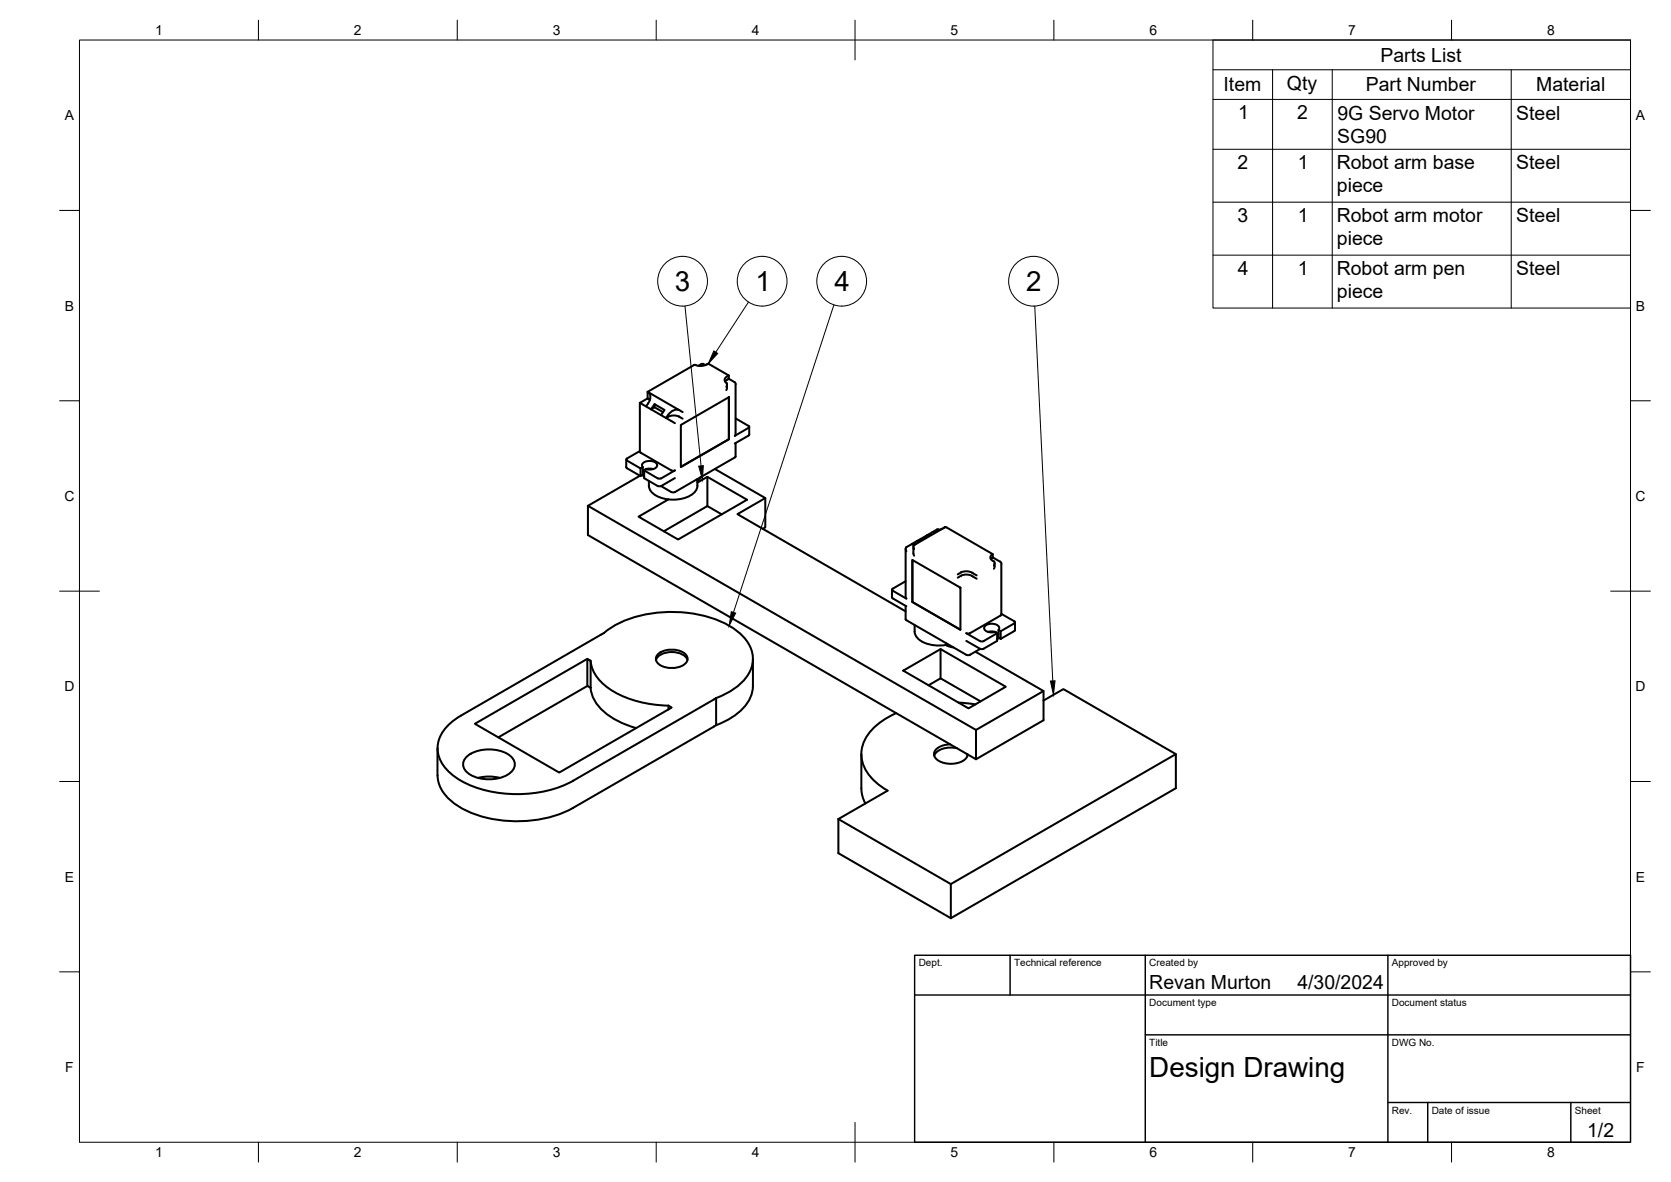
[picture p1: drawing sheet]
<svg xmlns="http://www.w3.org/2000/svg" width="420mm" height="297mm" viewBox="0 0 420 297" stroke-linecap="round" stroke-linejoin="round" font-family="sans-serif">
<!-- layer: Visible -->
<g fill="none" stroke="#000" stroke-width=".51">
<path d="M162.8 98.5l.2 .1M162.8 98.5v1.6M163 98.6h.1M163 98.5v.1M163 98.6a2.06 2.06 0 0 1-.1 2.8l-.5 .7M163 98.6l7.8 4.4a2.51 2.51 0 0 0-2.8 1.3l-.6 .7 .6-.2M174.8 91.7h.1M174.9 91.7l-.5 .1-11.6 6.7M174.9 91.7a3.9 3.9 0 0 0 3.3-.3l5.1 3v.8l1.3 .8M176.9 91.5l.4 .3M176.9 91.5l-.4-.1-.9 .5M182.8 94.6a.99 .99 0 0 0 0 1.8l-.2 .8"/>
<path d="M182.8 95.5l-.5 .4M182.8 96.6l-.2 1.4M183.3 95.2l-.5 .3M183.3 94.4l-.5 .2M183.3 99.8v10.6M184.7 96l.3 .5M185 96.5v12.8M160.9 113.5l.2 .3 7.7 4.4h.9l-3.7 2.1-.6-.1-3.4-2M160.9 113.4l-3.3 1.8-.1 .4 3.6 2.1 .5-.3v1.9l-.5 .3-3.6-2.1v-2M160.9 101.2l8.8 5.1M160.9 101.2v12.3M160.9 119.6l-13.1 7.5 97.6 56.3 17-9.7"/>
<path d="M161.1 117.7v1.9M161.5 119.4l.5 .3M161.6 117.4a1.03 1.03 0 0 1 .1-1.1 1.03 1.03 0 0 1 1-.4h1.1a1.17 1.17 0 0 1 1.3 1.4 2.55 2.55 0 0 1-2.6 .6l-.5 .3M162 118.2v2l3.7 2 .6-.1 3.4-2M162.8 100.1l.2 .1M162.8 100.1l-1.9 1.1M163 100.2h.1M163 100.2l.4 .4M164.3 117.9a2.73 2.73 0 0 0-2.7 .5M164.6 101.6l2.5 1.4-.9 1.3M164.6 101.6v.7l-.9 .6zM164.6 102.3l2.1 1.3"/>
<path d="M170.8 104.7l.8 .5M170.8 104.7l-1.5-.3-1.3 .3M170.8 103.1l.8 .5M170.8 103.1h.1M171.2 106.8l12.1-7v10.6l-12.1 7zM176.2 119.9l-.3 .5-.6 .5M177.9 119.8v7.4M179.7 117.9l12.7 7.3v7.3l-.6 .4M183.3 110.4l-12.1 6.9M184.8 115l-15.1 8.7-.9-.1-2.6-1.4M185 105.1l3.2 1.9M185 111.3v3.4"/>
<path d="M185 114.7l-.2 .2M185 109.3l-.2 .2M188.2 109.5l-3.4 1.9M188.2 107l.2 .2-.2 .3-3.4 2M188.4 107.3v1.9l-.2 .3M147.8 127.1v7.4l97.6 56.3 17-9.8v-7.3l-17.1-9.9M163.2 120.8a3.6 3.6 0 0 0 3 4.3 9.1 9.1 0 0 0 8.3-1.3l.8-1.1 .1-.7M175.3 121.3l2.6-1.5 9.9 5.8-17.3 10-10-5.8 7.6-4.3M175.3 120.4v1.7M181.5 129.3l-3.6-2.1-11 6.3M192.4 125.2l-7 4 42.3 24.4M227.7 137.9v12.3l.2 .2-3.6-2.1 .2-.4 3.2-1.8"/>
<path d="M229.7 137.4v1.7M229.7 139l.2 .7M229.8 137h.1M229.8 137l-.1 .4 .2 .6M229.8 137l.5-.5-1 .2 .5 .3M233.3 134.7l-.3-.1 .9-.3-2.5 1.4-.9 .3M235.6 133.1l-7.7 4.4a.79 .79 0 0 0 0 1M235.6 133l.5 .1M236.1 133.1l.1 .1M237.6 132.5l-7.8 4.5M237.6 132.5l-3.3 1.3M237.6 132.5h.1"/>
<path d="M237.6 132.5h.4M238 132.6l11.6 6.7v.8M249.5 139.3a.94 .94 0 0 0-.5 1 .94 .94 0 0 0 .9 .8M249.6 139.3h-.1M224.3 148.2v2.1l3.6 2.1M227.7 152.3l.1 3.4 4 2.4 11.2 6.5h.9l2.6-1.5M229.4 140.7l12.1 7v10.6l-12.1-7zM229.4 140.7v10.6M229.4 151.3l12.1 6.9M230 157.1a4 4 0 0 0 3.7 4.8l2 .3 2.2-.1M241.7 143.9l-.9 .4M241.7 144.7l-.9 .5"/>
<path d="M241.7 144.7a3.1 3.1 0 0 1 2.7 0M241.7 143.8l1.4-.2 1.3 .3M241.7 143.8h.1M243 159.1h.9M243 159.1l3.4 2h.9M244.4 144.7l1.2 .7M244.4 143.9l1.2 .7M248.4 158.8a2.73 2.73 0 0 1 2.7 .5M249.6 140.1l-.5 .4M249.6 140.1l1.9 1M249.9 141.1a.79 .79 0 0 1 0 1M250.1 141.5v.8"/>
<path d="M250.1 142.3l-.2 .6M250.7 159.1v2l-3.4 1.9M251.1 158.3v1.9l.5 .4M251.1 158.3l.5 .3M251.1 158.3a1.03 1.03 0 0 0-.1-1.1 1.03 1.03 0 0 0-1-.4h-1.1a1.17 1.17 0 0 0-1.4 1.4 2.55 2.55 0 0 0 2.7 .6l.5 .3-3.4 2M251.5 141.1l.3 .6M251.8 154.3l3.2 1.8 .2 .4-3.6 2.1v2M251.8 141.7v12.7M251.8 154.4l-.2 .3-7.7 4.4M255.2 156.4v2.1l-3.6 2.1M147.7 165.6l.8 .4v6.9l-.8-.5zM147.7 165.6l-28.3 16.3 21.2 12.2 28.3-16.3-.8-.5"/>
<path d="M147.7 172.4l-22.4 12.9M148.5 172.8a10.3 10.3 0 0 0 5.9 7.9l2.6 1.3 3 1M148.5 166a10.5 10.5 0 0 0 6 7.9 29 29 0 0 0 13.6 3.4M164.9 165.9a4.3 4.3 0 0 1 4.8-2 3.4 3.4 0 0 1 3.2 2M165.5 164.3a5.5 5.5 0 0 1 7.2 .5 1.95 1.95 0 0 1-1.6 2.7 5.5 5.5 0 0 1-6-1.2 1.52 1.52 0 0 1 .4-2zM168.1 177.3v1M180.1 175.4v6.9M189.3 165.6v6.8a9.7 9.7 0 0 1-5.3 7.9l-3.9 1.9M225.4 179.2a14.1 14.1 0 0 0-8.6 8.5 9.3 9.3 0 0 0 4.1 9.4l2.3 1.6-12.4 7.1M227.1 168.5l9.4-5.4 16.4 9.5-9.4 5.4zM233.5 172.2l3-1.7 10 5.8M236.5 163.1v7.4"/>
<path d="M237.8 162.1l2 .6M237.8 161.6v.5M241 176.6l4.2 .4M243 161.1l3.4 1.9h.9M251.2 160.3l-.5 .3M262.4 176.1l5-2.9 28.3 16.3-56.6 32.7-28.3-16.4M112.3 182.7l2.2-2 1.4-.8 35.3-20.5a27.1 27.1 0 0 1 18.4-5.6 25.6 25.6 0 0 1 16.9 5.8 7.7 7.7 0 0 1 0 12 28.7 28.7 0 0 1-7 4.2l-35.3 20.4a31.2 31.2 0 0 1-28.3 0 9.9 9.9 0 0 1-5.9-8.2 7.8 7.8 0 0 1 2.3-5.3zM117.6 189.9a9.7 9.7 0 0 1 10.7 0 2.71 2.71 0 0 1 1.1 2.7 2.71 2.71 0 0 1-1.9 2.1 9.9 9.9 0 0 1-9.9-.5 2.56 2.56 0 0 1 0-4.3zM120.2 195.5a10.9 10.9 0 0 1 5.5 0M179.5 182.6l-35.3 20.4a31.1 31.1 0 0 1-28.7-.2 10 10 0 0 1-5.5-8v-6.8M180.1 182.2l-.6 .4M216.6 189.5v9.1l.3 1.7 .7 1.6"/>
<path d="M238.9 187.1a4.4 4.4 0 0 0-4 1.9 2.19 2.19 0 0 0 1.8 2.5 6.1 6.1 0 0 0 6.2-1l.4-.9M240.6 188a5.6 5.6 0 0 0-5.5 1.5l-.2 .4M243 189.4l.3 .5M245.4 183.4v7.4M295.7 189.5v8.6l-56.6 32.6M210.8 205.8v8.6l28.3 16.3M239.1 222.2v8.5"/>
</g>
<!-- layer: BORDER -->
<g fill="none" stroke="#000" stroke-width=".25">
<path d="M20 10.1h390v276.9h-390zM65 5.1v5M115 5.1v5M165 5.1v5M215 5.1v10M265 5.1v5M315 5.1v5M365 5.1v5M15 52.9h5M410 52.9h5M15 100.7h5M410 100.7h5"/>
<path d="M15 148.6h10M405 148.6h10M15 196.4h5M410 196.4h5M15 244.2h5M410 244.2h5M65 287v5M115 287v5M165 287v5M215 282.1v9.9M265 287v5M315 287v5"/>
<path d="M365 287v5"/>
</g>
<!-- layer: TITLEBLOCK -->
<path d="M230 240.1h180v46.9h-180zM230 250h180M254 240.1v9.9M288 240.1v46.9M349 240.1v46.9M288 260.1h122M349 277.1h61M359 277.1v9.9M395 277.1v9.9" fill="none" stroke="#000" stroke-width=".36"/>
<!-- layer: Parts Lists -->
<path d="M305 10.1h105v67.3h-105zM305 17.5h105M320 17.5v59.9M335 17.5v59.9M380 17.5v59.9M305 25h105M305 37.5h105M305 50.8h105M305 64.1h105" fill="none" stroke="#000" stroke-width=".25"/>
<!-- layer: Balloons -->
<g fill="none" stroke="#000" stroke-width=".25">
<path d="M172.2 76.9l4.1 40.2M188.2 75.9l-8.2 12.6M209.7 76.6l-25.3 77.3M260.2 76.9l4.5 94.2"/>
<circle cx="171.6" cy="70.7" r="6.3"/>
<circle cx="191.6" cy="70.7" r="6.3"/>
<circle cx="211.6" cy="70.7" r="6.3"/>
<circle cx="259.9" cy="70.7" r="6.3"/>
</g>
<path d="M179.5 88.2l1 .6-2.4 2.6zM175.7 117.1l1.1-.1-.2 3.6zM183.9 153.7l1.1 .4-1.7 3.1zM264.1 171.1h1.2l-.4 3.5z" fill="#000" stroke="#000" stroke-width=".25"/>
<g font-size="7">
<text x="169.7" y="73.1">3</text>
<text x="189.9" y="73.2">1</text>
<text x="209.8" y="73.2">4</text>
<text x="258" y="73.2">2</text>
<text x="289" y="270.6">Design Drawing</text>
</g>
<g font-size="4.9">
<text x="347.1" y="15.5">Parts List</text>
<text x="307.7" y="23">Item</text>
<text x="323.6" y="22.5">Qty</text>
<text x="343.4" y="23">Part Number</text>
<text x="386.3" y="23">Material</text>
<text x="311.3" y="29.9">1</text>
<text x="326.2" y="29.9">2</text>
<text x="336.3" y="35.9">SG90</text>
<text x="336.3" y="30">9G Servo Motor</text>
<text x="381.3" y="30">Steel</text>
<text x="311.2" y="42.4">2</text>
<text x="326.3" y="42.4">1</text>
<text x="336.1" y="42.5">Robot arm base</text>
<text x="381.3" y="42.6">Steel</text>
<text x="336.1" y="48.3">piece</text>
<text x="311.1" y="55.7">3</text>
<text x="326.3" y="55.7">1</text>
<text x="336.1" y="55.8">Robot arm motor</text>
<text x="381.3" y="55.9">Steel</text>
<text x="336.1" y="61.6">piece</text>
<text x="311.2" y="69">4</text>
<text x="326.3" y="69">1</text>
<text x="336.1" y="69.1">Robot arm pen</text>
<text x="381.3" y="69.2">Steel</text>
<text x="336.1" y="74.9">piece</text>
<text x="289" y="248.5">Revan Murton</text>
<text x="326.2" y="248.5">4/30/2024</text>
<text x="399.1" y="285.7">1/2</text>
</g>
<g font-size="3.5">
<text x="39" y="8.8">1</text>
<text x="89" y="8.8">2</text>
<text x="139" y="8.8">3</text>
<text x="189" y="8.8">4</text>
<text x="239" y="8.8">5</text>
<text x="289" y="8.8">6</text>
<text x="339" y="8.8">7</text>
<text x="389" y="8.8">8</text>
<text x="16.3" y="30.2">A</text>
<text x="411.3" y="30.2">A</text>
<text x="16.3" y="78">B</text>
<text x="411.3" y="78">B</text>
<text x="16.2" y="125.9">C</text>
<text x="411.2" y="125.9">C</text>
<text x="16.2" y="173.7">D</text>
<text x="411.2" y="173.7">D</text>
<text x="16.3" y="221.6">E</text>
<text x="411.3" y="221.6">E</text>
<text x="16.4" y="269.4">F</text>
<text x="411.4" y="269.4">F</text>
<text x="39" y="290.8">1</text>
<text x="89" y="290.8">2</text>
<text x="139" y="290.8">3</text>
<text x="189" y="290.8">4</text>
<text x="239" y="290.8">5</text>
<text x="289" y="290.8">6</text>
<text x="339" y="290.8">7</text>
<text x="389" y="290.8">8</text>
</g>
<g font-size="2.5">
<text x="231" y="242.9">Dept.</text>
<text x="255" y="242.9">Technical reference</text>
<text x="289" y="242.9">Created by</text>
<text x="350" y="242.9">Approved by</text>
<text x="289" y="252.8">Document type</text>
<text x="350" y="252.8">Document status</text>
<text x="289" y="262.9">Title</text>
<text x="350" y="262.9">DWG No.</text>
<text x="350" y="279.9">Rev.</text>
<text x="360" y="279.9">Date of issue</text>
<text x="396" y="279.9">Sheet</text>
</g>
</svg>
